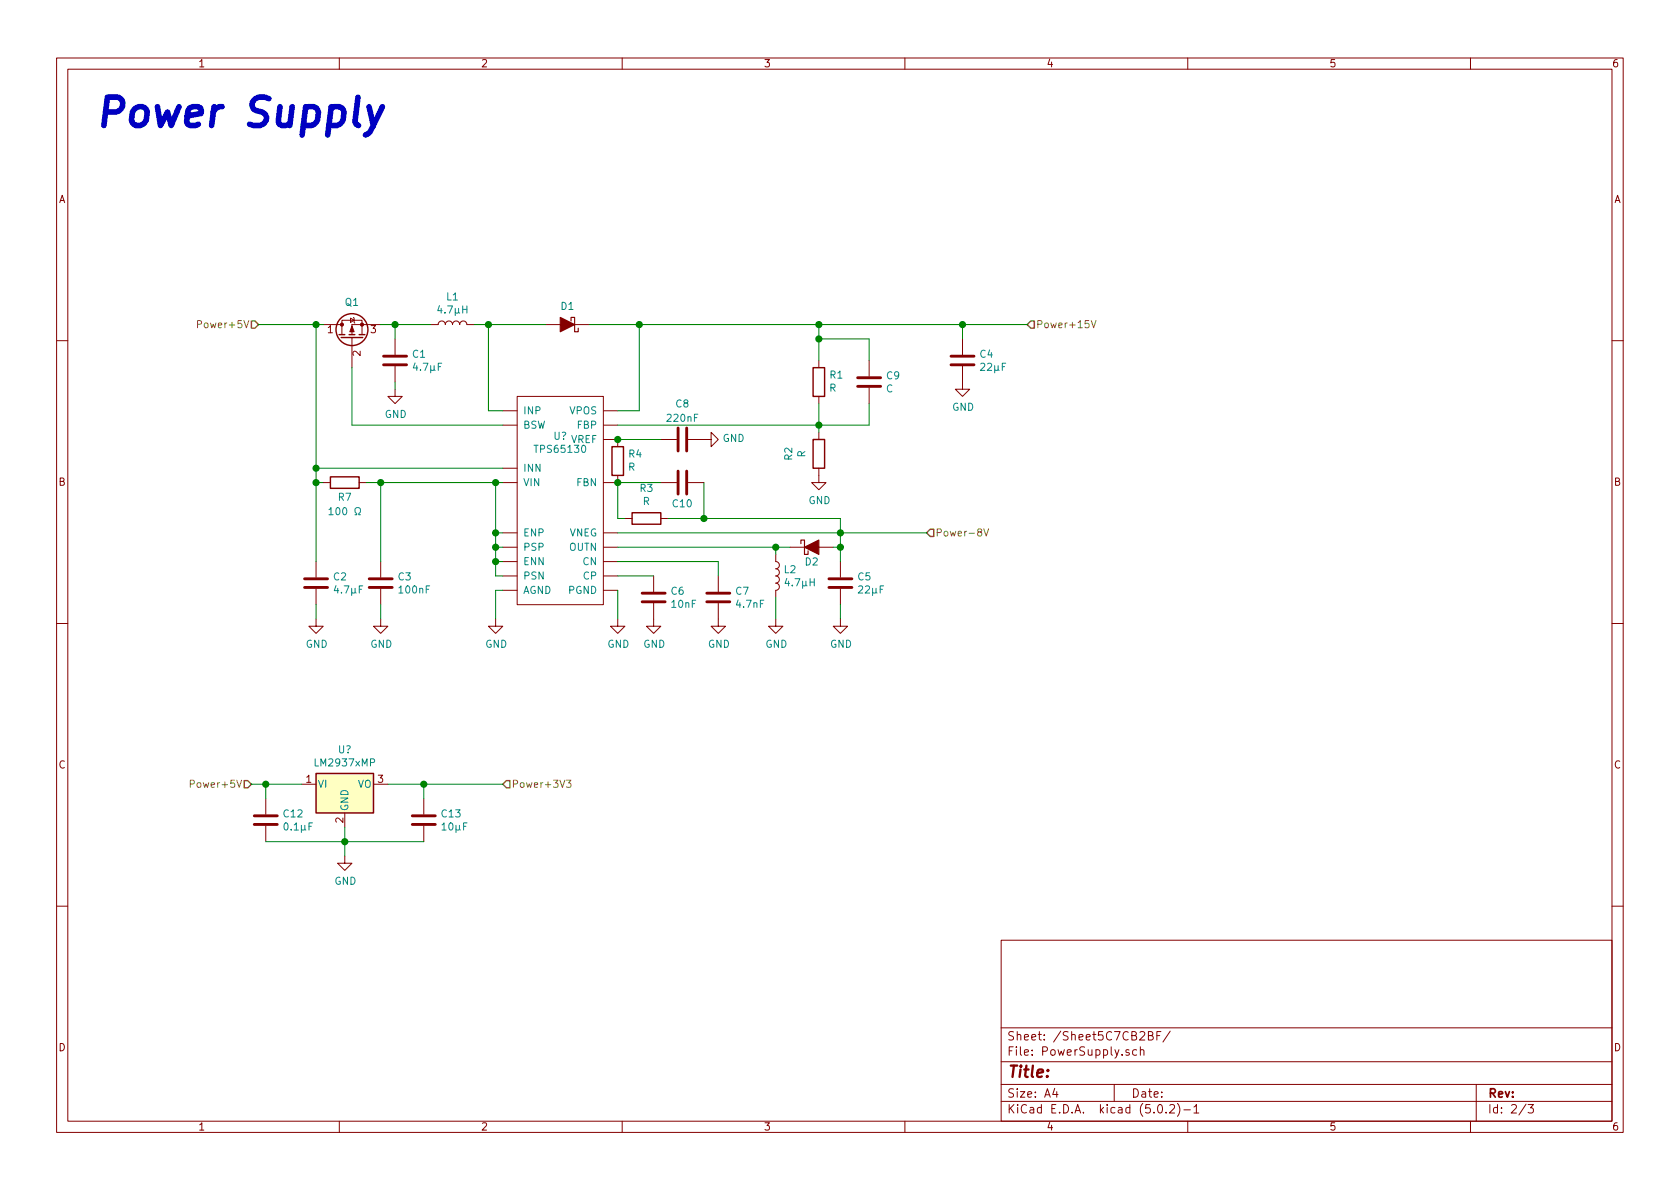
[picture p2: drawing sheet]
<svg xmlns="http://www.w3.org/2000/svg" width="297mm" height="210mm" viewBox="0 0 297 210" stroke-linecap="round" stroke-linejoin="round" font-family="sans-serif">
<g fill="none" stroke="#840000" stroke-width=".18">
<path d="M10 10.3h277v189.9h-277zM12 12.2h273v186.1h-273zM60 10.3v1.9M110 10.3v1.9M160 10.3v1.9M210 10.3v1.9M260 10.3v1.9M57.1 57.4h3.4M60.5 57.4v-.8h3.5v2.6M60.5 57.4v1.8M62 56.3l.6 .3-.6 .4zM62.2 59.7v.2"/>
<path d="M62.2 59.9v5.1M62.5 56.1l.1 .2v.7l.1 .1M67.3 57.4h-5.1v1.8M69.8 59.9v2.8M76.2 57.4h1.3a.63 .63 0 0 1 .6-.6 .63 .63 0 0 1 .6 .6 .63 .63 0 0 1 .7-.6 .63 .63 0 0 1 .6 .6 .63 .63 0 0 1 .6-.6 .63 .63 0 0 1 .7 .6 .63 .63 0 0 1 .6-.6 .63 .63 0 0 1 .6 .6h1.3M96.5 57.4h7.6M170.2 59.9v2.8M10 60.2h2M69.8 68.8v1.3h1.3l-1.3 1.3-1.2-1.3h1.2M69.8 64.8v2.8M88.9 75.2h2.5M88.9 72.6h2.5"/>
<path d="M91.4 70.1h15.3v36.8h-15.3zM106.7 75.2h2.5M106.7 72.6h2.5M106.7 77.7h2.5v1.3M116.8 77.7h2.8M121.7 77.7h4v-1.3l1.3 1.3-1.3 1.3v-1.3M144.8 63.7v1.3M144.8 70.1v1.3M144.8 76.4v1.3M153.7 63.7v2.8M153.7 68.6v2.8M170.2 64.8v4h1.2l-1.2 1.3-1.3-1.3h1.3"/>
<path d="M285 60.2h2M55.9 99.3v2.8M57.1 85.3h1.3M63.5 85.3h1.3M67.3 99.3v2.8M88.9 99.3h2.5M88.9 94.2h2.5M88.9 85.3h2.5M88.9 82.8h2.5M88.9 96.8h2.5M106.7 99.3h2.5M106.7 94.2h2.5"/>
<path d="M106.7 96.8h2.5M109.2 84.1v1.2h-2.5M110.5 91.7h1.3M116.8 85.3h2.8M116.8 91.7h1.3M121.7 85.3h2.8M137.2 98v1.3a.63 .63 0 0 1 .6 .6 .63 .63 0 0 1-.6 .7 .63 .63 0 0 1 .6 .6 .63 .63 0 0 1-.6 .6 .63 .63 0 0 1 .6 .7 .63 .63 0 0 1-.6 .6 .63 .63 0 0 1 .6 .7 .63 .63 0 0 1-.6 .6v1.3M139.7 96.8h7.6M144.8 82.8v2.5h1.2l-1.2 1.3-1.3-1.3h1.3M148.6 99.3v2.8M10 110.3h2M55.9 109.5v1.2h1.2l-1.2 1.3-1.3-1.3h1.3"/>
<path d="M55.9 104.1v2.8M67.3 109.5v1.2h1.3l-1.3 1.3-1.3-1.3h1.3M67.3 104.1v2.8M87.6 109.5v1.2h1.3l-1.3 1.3-1.2-1.3h1.2M88.9 104.4h2.5M88.9 101.8h2.5M106.7 104.4h2.5M106.7 101.8h2.5M109.2 109.5v1.2h1.3l-1.3 1.3-1.3-1.3h1.3M115.6 106.7v4h1.2l-1.2 1.3-1.3-1.3h1.3M115.6 101.8v2.8M127 106.7v4h1.3l-1.3 1.3-1.3-1.3h1.3"/>
<path d="M127 101.8v2.8M137.2 109.5v1.2h1.2l-1.2 1.3-1.3-1.3h1.3M148.6 109.5v1.2h1.3l-1.3 1.3-1.3-1.3h1.3M148.6 104.1v2.8M285 110.3h2M53.3 138.7h2.6M66 138.7h2.6M47 141.2v2.8M47 146v2.8M61 151.4v1.2h1.2l-1.2 1.3-1.3-1.3h1.3M61 143.8v2.5M74.9 141.2v2.8"/>
<path d="M74.9 146v2.8M10 160.2h2M177 166.3h108v32h-108zM285 160.2h2M60 198.3v1.9M110 198.3v1.9M160 198.3v1.9M177 194.8h108M177 191.8h108M177 187.8h108M177 181.8h108M186.5 192.5l-.4 1h1"/>
<path d="M186.8 193v1M197 191.8v3M199.6 185.7l-.3-.1-.2 .2v.2l.5 .2v.3h-.5M201 185.7l-.4-.1-.3 .3v.6l.3 .1 .4-.1M201.6 185.7l.2-.1 .4 .1 .1 .9M201.6 185.1v1.5M203 183.1h.6l.2-.1v-.3l-.2-.3h-.6v1.5h.6l.3-.3a.41 .41 0 0 0-.3-.5M204.5 183.1h.6M204.8 195.5l.4-.2a.94 .94 0 0 1 0 1.5 .79 .79 0 0 1-.4-1.3zM205.3 182.4h-.8v1.5M206.2 196.7v.1M206.8 195.5l.2-.2h.4l.2 .2 .1 .3-.1 .2-.8 .8h.9"/>
<path d="M206.9 182.3l-1.3 2M208.2 195.1a1.71 1.71 0 0 1 0 2.3M209.3 196.3h1.2M210 198.3v1.9M211.1 195.8l.4-.5v1.5M211.1 196.8h.9M260 198.3v1.9M261 191.8v6.5M269.8 195.2l-1.2 2M270.2 195.3h.9l-.5 .6 .4 .1v.7l-.2 .1-.6-.1"/>
</g>
<g fill="none" stroke="#008400" stroke-width=".18">
<path d="M45.7 57.4h11.4M55.9 57.4v41.9M67.3 57.4h8.9M69.8 57.4v2.5M83.8 57.4h12.7M86.4 57.4v15.2h2.5M104.1 57.4h77.5M113 57.4v15.2h-3.8M144.8 57.4v6.3M144.8 59.9h8.9v3.8M170.2 57.4v2.5M62.2 65v10.2h26.7"/>
<path d="M69.8 67.6v1.2M109.2 77.7h7.6M144.8 71.4v5M153.7 71.4v3.8h-44.5M55.9 82.8h33M55.9 85.3h1.2M64.8 85.3h24.1M67.3 85.3v14M87.6 85.3v16.5h1.3M87.6 99.3h1.3M87.6 96.8h1.3M87.6 94.2h1.3"/>
<path d="M109.2 99.3h17.8v2.5M109.2 96.8h30.5M109.2 94.2h54.6M116.8 85.3h-7.6v6.4h1.3M118.1 91.7h30.5v7.6M124.5 85.3v6.4M137.2 96.8v1.2M147.3 96.8h1.3M55.9 106.9v2.6M67.3 106.9v2.6M88.9 104.4h-1.3v5.1M109.2 101.8h6.4"/>
<path d="M109.2 104.4v5.1M137.2 105.7v3.8M148.6 106.9v2.6M44.4 138.7h8.9M47 138.7v2.5M68.6 138.7h20.3M74.9 138.7v2.5M47 148.8h27.9M61 146.3v5.1"/>
</g>
<g fill="none" stroke="#840000" stroke-width=".51">
<path d="M67.8 64.5h4.1M67.8 63h4.1M119.9 75.7v4.1M121.4 75.7v4.1M151.6 68.3h4.1M151.6 66.8h4.1M168.1 64.5h4.1M168.1 63h4.1M119.9 83.3v4.1M121.4 83.3v4.1M53.8 103.9h4.1M53.8 102.4h4.1"/>
<path d="M65.3 103.9h4M65.3 102.4h4M113.5 106.4h4.1M113.5 104.9h4.1M125 106.4h4M125 104.9h4M146.6 103.9h4M146.6 102.4h4M45 145.8h4M45 144.3h4M72.9 145.8h4.1M72.9 144.3h4.1"/>
</g>
<g fill="none" stroke="#008484" stroke-width=".18">
<path d="M77.7 54l-.3 .9h.8M81.8 54.7h.7M82.5 54.1v1.3M73.4 64.2l-.3 .9h.8M78.1 64.2h-.6v1.3M173.4 64.4l.5-.2 .2 .4v.2l-.8 .7h.8M177.8 64.2h-.6v1.3M58.2 90.1l.3-.3v1.2M58.2 91h.7M62.8 91h.3v-.2a.54 .54 0 0 1-.3-.7 .54 .54 0 0 1 .8-.3 .59 .59 0 0 1-.2 1v.2h.3M59.4 103.6l-.3 .8h.8M64.1 103.6h-.6v1.3"/>
<path d="M139.1 102.3l-.3 .9h.8M143.2 102.9h.8M144 102.3v1.3M151.8 103.7l.5-.1 .2 .4v.2l-.8 .7h.8M156.2 103.6h-.6v1.3M50.3 145.6l.2-.1a.69 .69 0 0 1 .4 .6 .69 .69 0 0 1-.4 .7l-.2-.2-.1-.3zM55.2 145.5h-.6v1.3M78.2 145.9l.3-.4v1.3M78.2 146.8h.7M82.6 145.5h-.6v1.3"/>
</g>
<g fill="#840000" stroke="#840000" stroke-width=".2">
<path d="M142.2 96.8l2.6-1.3v2.5z"/>
<path d="M99.1 56.1l2.5 1.3-2.5 1.3z"/>
</g>
<path d="M101 56.8v-.7h.6v2.6h.6v-.7M141.6 96.1v-.6h.6v2.5h.7v-.6" fill="none" stroke="#840000" stroke-width=".2"/>
<g fill="#008400" stroke="#008400" stroke-width=".25">
<circle cx="137.2" cy="96.8" r=".51"/>
<circle cx="148.6" cy="96.8" r=".51"/>
<circle cx="69.9" cy="57.4" r=".51"/>
<circle cx="86.4" cy="57.4" r=".51"/>
<circle cx="55.9" cy="57.4" r=".51"/>
<circle cx="55.9" cy="82.8" r=".51"/>
<circle cx="55.9" cy="85.3" r=".51"/>
<circle cx="67.3" cy="85.3" r=".51"/>
<circle cx="87.6" cy="85.3" r=".51"/>
<circle cx="87.6" cy="99.3" r=".51"/>
<circle cx="87.6" cy="96.8" r=".51"/>
<circle cx="87.6" cy="94.2" r=".51"/>
<circle cx="148.6" cy="94.2" r=".51"/>
<circle cx="113" cy="57.4" r=".51"/>
<circle cx="144.8" cy="57.4" r=".51"/>
<circle cx="144.8" cy="59.9" r=".51"/>
<circle cx="170.2" cy="57.4" r=".51"/>
<circle cx="109.2" cy="77.7" r=".51"/>
<circle cx="109.2" cy="85.3" r=".51"/>
<circle cx="124.5" cy="91.7" r=".51"/>
<circle cx="144.8" cy="75.2" r=".51"/>
<circle cx="61" cy="148.8" r=".51"/>
<circle cx="47" cy="138.7" r=".51"/>
<circle cx="74.9" cy="138.7" r=".51"/>
</g>
<g fill="none" stroke="#840000" stroke-width=".25">
<path d="M59.9 59.2h1.1M60.3 59.7h3.8M61.7 59.2h1M63.5 59.2h1M108.2 79h2v5.1h-2zM143.8 65h2v5.1h-2zM143.8 77.7h2v5.1h-2zM58.4 84.3h5.1v2.1h-5.1zM111.8 90.7h5v2h-5zM55.9 136.8h10.1v7h-10.1z"/>
<circle cx="62.2" cy="58.3" r="2.82"/>
</g>
<g fill="#840000" stroke="#840000" stroke-width=".18">
<path d="M62.2 57.7l.4 1h-.8z"/>
<circle cx="64" cy="57.4" r=".28"/>
<circle cx="60.5" cy="57.4" r=".28"/>
</g>
<path d="M34.9 57.3l.7-.1v-.4l-.2-.1h-.5v1.3M192.9 56.7l.5 1.3 .4-1.3M173.9 93.5l.5 1.3 .4-1.3M33.7 138.6l.6-.1v-.4l-.2-.1h-.4v1.2M100.2 138h.7l-.4 .4 .4 .2-.1 .6h-.4l-.2-.1" fill="none" stroke="#848400" stroke-width=".18"/>
<path d="M44.4 56.8h.7l.6 .6-.6 .6h-.7zM182.2 56.8h.7v1.2h-.7l-.6-.6zM164.5 93.6h.6v1.3h-.6l-.7-.7zM43.2 138h.6l.6 .7-.6 .6h-.6zM89.5 138h.7v1.3h-.7l-.6-.6z" fill="none" stroke="#848400" stroke-width=".25"/>
<path d="M65.3 18.9l.7 3.3M67.6 18.9l-2.2 4.5-.8 .5" fill="none" stroke="#0000c2" stroke-width=".99"/>
<path d="M55.9 136.8h10.1v7h-10.1z" fill="#ffffc2" stroke="#ffffc2" stroke-width=".18"/>
<text font-size="7" fill="#0000c2" x="16.5" y="22.4">Power Supply</text>
<text font-size="2.8" fill="#840000" x="178" y="190.5">Title:</text>
<g font-size="2.1" fill="#840000">
<text x="178" y="184">Sheet: /Sheet5C7CB2BF/</text>
<text x="178" y="186.7">File: PowerSupply.sch</text>
<text x="178" y="196.9">KiCad E.D.A. kicad (5.0.2)-1</text>
<text x="178" y="194.1">Size: A4</text>
<text x="200" y="194.1">Date:</text>
<text x="263" y="194.1">Rev:</text>
<text x="263" y="196.9">Id: 2/3</text>
</g>
<g font-size="1.8" fill="#840000">
<text x="35" y="11.9">1</text>
<text x="85" y="11.9">2</text>
<text x="135" y="11.9">3</text>
<text x="185" y="11.9">4</text>
<text x="235" y="11.9">5</text>
<text x="285" y="11.9">6</text>
<text x="10.4" y="35.9">A</text>
<text x="285.4" y="35.9">A</text>
<text x="57.9" y="58.9">1</text>
<text x="65.6" y="58.9">3</text>
<text x="63.8" y="63" transform="rotate(-90 63.8 63)">2</text>
<text x="10.4" y="85.9">B</text>
<text x="285.4" y="85.9">B</text>
<text x="10.4" y="135.9">C</text>
<text x="285.4" y="135.9">C</text>
<text x="54.1" y="138.4">1</text>
<text x="66.8" y="138.4">3</text>
<text x="60.7" y="145.5" transform="rotate(-90 60.7 145.5)">2</text>
<text x="10.4" y="185.9">D</text>
<text x="285.4" y="185.9">D</text>
<text x="35" y="199.9">1</text>
<text x="85" y="199.9">2</text>
<text x="135" y="199.9">3</text>
<text x="185" y="199.9">4</text>
<text x="235" y="199.9">5</text>
<text x="285" y="199.9">6</text>
</g>
<g font-size="1.8" fill="#008484">
<text x="79" y="53.1">L1</text>
<text x="61.1" y="54.1">Q1</text>
<text x="78.2" y="55.4">4.7H</text>
<text x="99.2" y="54.8">D1</text>
<text x="73" y="63.3">C1</text>
<text x="73.8" y="65.6">4.7F</text>
<text x="173.3" y="63.3">C4</text>
<text x="174.1" y="65.6">22F</text>
<text x="146.6" y="69.3">R</text>
<text x="146.8" y="66.9">R1</text>
<text x="156.7" y="69.4">C</text>
<text x="156.8" y="67.1">C9</text>
<text x="68" y="73.9">GND</text>
<text x="92.5" y="75.8">BSW</text>
<text x="92.5" y="73.3">INP</text>
<text x="97.9" y="77.8">U?</text>
<text x="100.7" y="73.3">VPOS</text>
<text x="102.1" y="75.8">FBP</text>
<text x="118.1" y="74.6">220nF</text>
<text x="119.5" y="72.1">C8</text>
<text x="168.4" y="72.6">GND</text>
<text x="92.5" y="83.4">INN</text>
<text x="94.9" y="80.1">TPS65130</text>
<text x="100.9" y="78.4">VREF</text>
<text x="111.1" y="83.2">R</text>
<text x="111.2" y="80.9">R4</text>
<text x="127.8" y="78.2">GND</text>
<text x="140.1" y="81.4" transform="rotate(-90 140.1 81.4)">R2</text>
<text x="142.4" y="80.9" transform="rotate(-90 142.4 80.9)">R</text>
<text x="59.8" y="88.6">R7</text>
<text x="92.5" y="86">VIN</text>
<text x="102" y="86">FBN</text>
<text x="113.2" y="87">R3</text>
<text x="113.7" y="89.3">R</text>
<text x="119" y="89.7">C10</text>
<text x="143" y="89.1">GND</text>
<text x="59.2" y="91.1">100</text>
<text x="92.5" y="94.9">ENP</text>
<text x="100.7" y="94.9">VNEG</text>
<text x="92.5" y="99.9">ENN</text>
<text x="92.5" y="97.4">PSP</text>
<text x="100.7" y="97.4">OUTN</text>
<text x="103.1" y="99.9">CN</text>
<text x="138.7" y="101.4">L2</text>
<text x="142.4" y="100">D2</text>
<text x="59" y="102.6">C2</text>
<text x="59.8" y="104.9">4.7F</text>
<text x="70.4" y="102.6">C3</text>
<text x="70.7" y="104.9">100nF</text>
<text x="92.5" y="105">AGND</text>
<text x="92.5" y="102.5">PSN</text>
<text x="100.6" y="105">PGND</text>
<text x="103.2" y="102.5">CP</text>
<text x="118.7" y="105.2">C6</text>
<text x="118.8" y="107.5">10nF</text>
<text x="130.1" y="105.2">C7</text>
<text x="130.3" y="107.5">4.7nF</text>
<text x="139.6" y="103.7">4.7H</text>
<text x="151.7" y="102.6">C5</text>
<text x="152.5" y="104.9">22F</text>
<text x="54.1" y="114.5">GND</text>
<text x="65.5" y="114.5">GND</text>
<text x="85.8" y="114.5">GND</text>
<text x="107.4" y="114.5">GND</text>
<text x="113.7" y="114.5">GND</text>
<text x="125.2" y="114.5">GND</text>
<text x="135.3" y="114.5">GND</text>
<text x="146.8" y="114.5">GND</text>
<text x="55.9" y="135.5">LM2937xMP</text>
<text x="59.8" y="133.2">U?</text>
<text x="56.1" y="139.3">VI</text>
<text x="61.6" y="143.5" transform="rotate(-90 61.6 143.5)">GND</text>
<text x="63.2" y="139.3">VO</text>
<text x="50.2" y="144.5">C12</text>
<text x="51" y="146.9">0.1F</text>
<text x="78.1" y="144.5">C13</text>
<text x="78.8" y="146.9">10F</text>
<text x="59.1" y="156.5">GND</text>
</g>
<g font-size="1.8" fill="#848400">
<text x="35.7" y="58">Power+5V</text>
<text x="183.1" y="58">Power+15V</text>
<text x="165.4" y="94.9">Power-8V</text>
<text x="34.4" y="139.3">Power+5V</text>
<text x="90.4" y="139.3">Power+3V3</text>
</g>
</svg>
